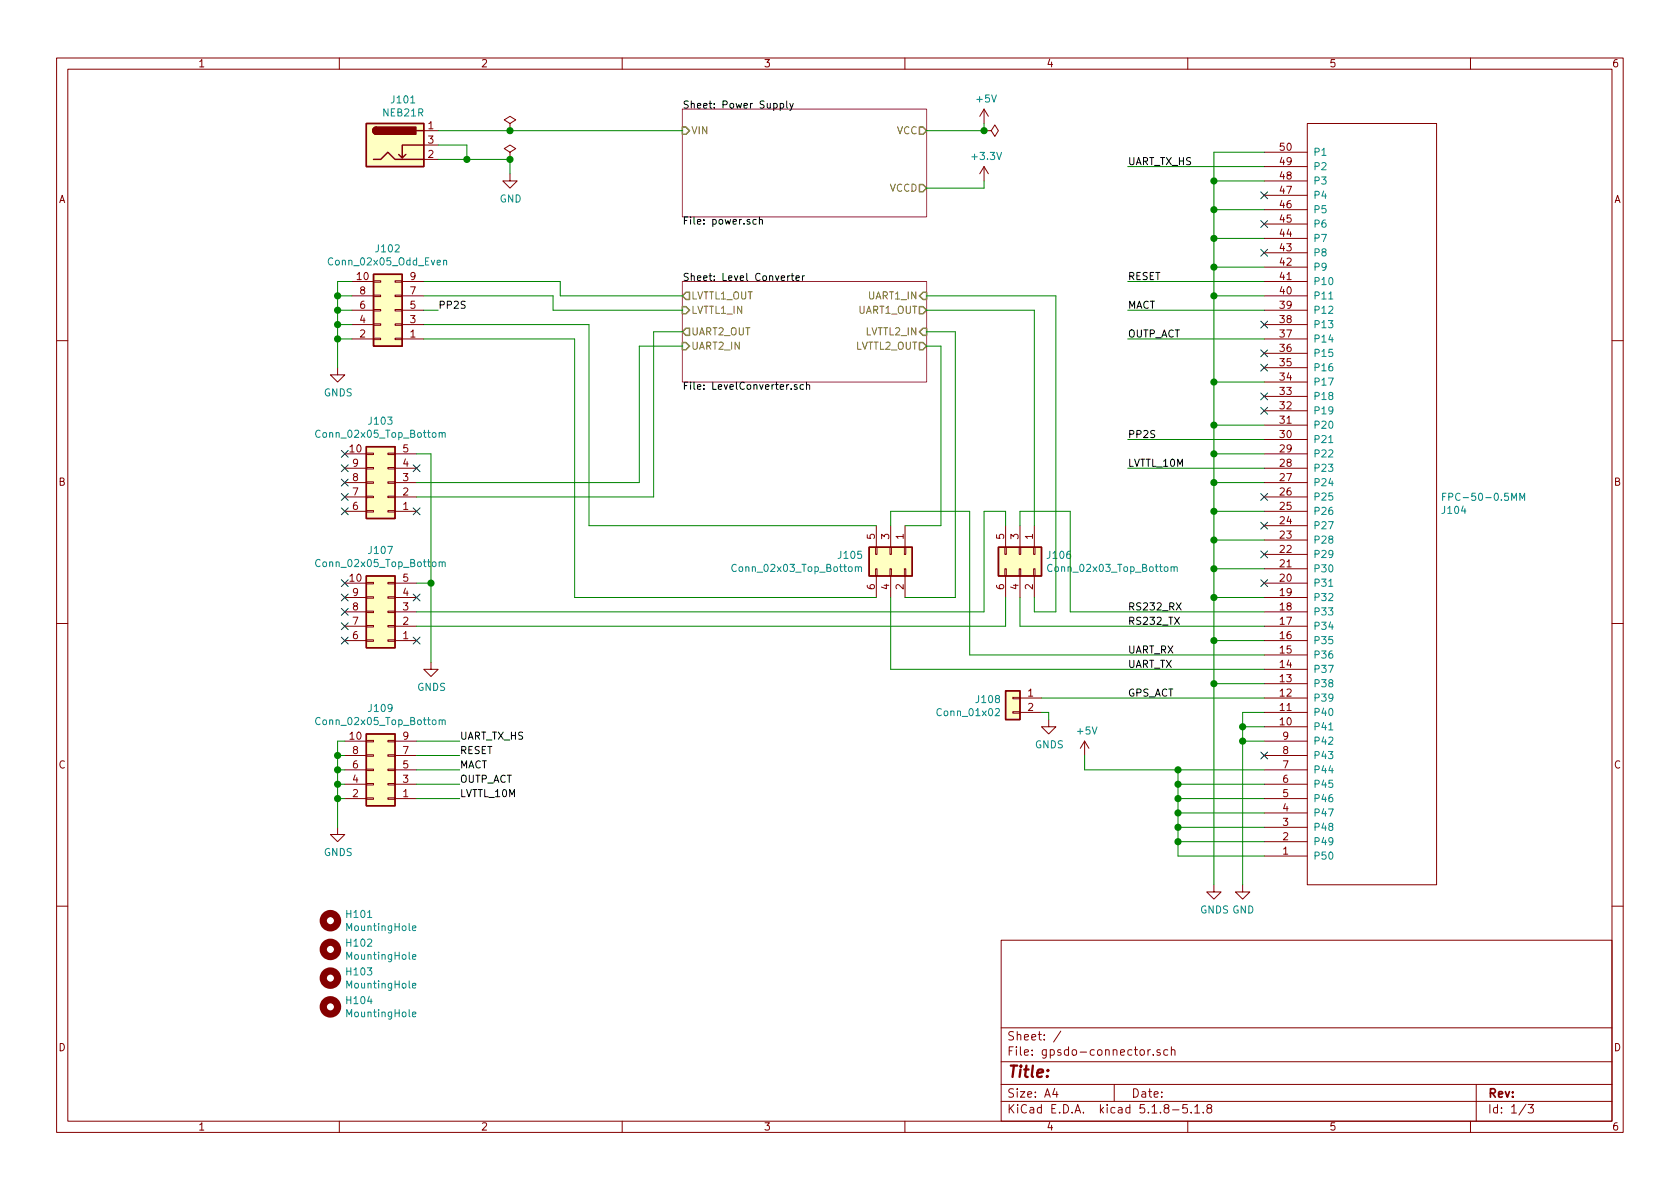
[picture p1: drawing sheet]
EESchema Schematic File Version 4
EELAYER 30 0
EELAYER END
$Descr A4 11693 8268
encoding utf-8
Sheet 1 3
Title ""
Date ""
Rev ""
Comp ""
Comment1 ""
Comment2 ""
Comment3 ""
Comment4 ""
$EndDescr
$Comp
L FPC-50-0.5MM:FPC-50-0.5MM J104
U 1 1
P 9550 3500
F 0 "J104" H 10028 3546 50  0000 L CNN
F 1 "FPC-50-0.5MM" H 10028 3455 50  0000 L CNN
F 2 "Connector_FFC-FPC:Molex_54132-5033_1x50-1MP_P0.5mm_Horizontal" H 9550 3500 50  0001 C CNN
F 3 "DOCUMENTATION" H 9550 3500 50  0001 C CNN
	1    9550 3500
	1    0    0    1   
$EndComp
Wire Wire Line
	8800 5350 8200 5350
Wire Wire Line
	8200 5350 8200 5450
Wire Wire Line
	8800 5450 8200 5450
Connection ~ 8200 5450
Wire Wire Line
	8200 5450 8200 5550
Wire Wire Line
	8200 5550 8800 5550
Connection ~ 8200 5550
Wire Wire Line
	8200 5550 8200 5650
Wire Wire Line
	8200 5650 8800 5650
Connection ~ 8200 5650
Wire Wire Line
	8200 5650 8200 5750
Wire Wire Line
	8200 5750 8800 5750
Connection ~ 8200 5750
Wire Wire Line
	8200 5750 8200 5850
Wire Wire Line
	8200 5850 8800 5850
Connection ~ 8200 5850
Wire Wire Line
	8200 5850 8200 5950
Wire Wire Line
	8200 5950 8800 5950
Wire Wire Line
	8800 4950 8650 4950
Wire Wire Line
	8650 4950 8650 5050
Wire Wire Line
	8800 5050 8650 5050
Connection ~ 8650 5050
Wire Wire Line
	8650 5050 8650 5150
Wire Wire Line
	8800 5150 8650 5150
Connection ~ 8650 5150
Wire Wire Line
	8650 5150 8650 6150
NoConn ~ 8800 5250
Wire Wire Line
	8800 4450 8450 4450
Wire Wire Line
	8450 4450 8450 4750
Wire Wire Line
	8800 4750 8450 4750
$Comp
L power:GND #PWR0109
U 1 1
P 8650 6150
F 0 "#PWR0109" H 8650 5900 50  0001 C CNN
F 1 "GND" H 8655 5977 50  0000 C CNN
F 2 "" H 8650 6150 50  0001 C CNN
F 3 "" H 8650 6150 50  0001 C CNN
	1    8650 6150
	1    0    0    -1  
$EndComp
Wire Wire Line
	6750 4550 8800 4550
Wire Wire Line
	8800 4150 8450 4150
Wire Wire Line
	8450 4150 8450 4450
Connection ~ 8450 4450
Wire Wire Line
	8800 3950 8450 3950
Wire Wire Line
	8450 3950 8450 4150
Connection ~ 8450 4150
Wire Wire Line
	8800 3750 8450 3750
Wire Wire Line
	8450 3750 8450 3950
Connection ~ 8450 3950
Wire Wire Line
	8800 3550 8450 3550
Wire Wire Line
	8450 3550 8450 3750
Connection ~ 8450 3750
Wire Wire Line
	8800 3350 8450 3350
Wire Wire Line
	8450 3350 8450 3550
Connection ~ 8450 3550
Wire Wire Line
	8800 3150 8450 3150
Wire Wire Line
	8450 3150 8450 3350
Connection ~ 8450 3350
Wire Wire Line
	8800 2950 8450 2950
Wire Wire Line
	8450 2950 8450 3150
Connection ~ 8450 3150
NoConn ~ 8800 2850
NoConn ~ 8800 2750
Wire Wire Line
	8800 2650 8450 2650
Wire Wire Line
	8450 2650 8450 2950
Connection ~ 8450 2950
Wire Wire Line
	8800 2050 8450 2050
Wire Wire Line
	8450 2050 8450 2650
Connection ~ 8450 2650
Wire Wire Line
	8800 1850 8450 1850
Wire Wire Line
	8450 1850 8450 2050
Connection ~ 8450 2050
Wire Wire Line
	8800 1650 8450 1650
Wire Wire Line
	8450 1650 8450 1850
Connection ~ 8450 1850
Wire Wire Line
	8800 1450 8450 1450
Wire Wire Line
	8450 1450 8450 1650
Connection ~ 8450 1650
Wire Wire Line
	8800 1250 8450 1250
Wire Wire Line
	8450 1250 8450 1450
Connection ~ 8450 1450
Wire Wire Line
	8800 1050 8450 1050
Wire Wire Line
	8450 1050 8450 1250
Connection ~ 8450 1250
Wire Wire Line
	7850 1150 8800 1150
$Comp
L power:+5V #PWR0107
U 1 1
P 7550 5250
F 0 "#PWR0107" H 7550 5100 50  0001 C CNN
F 1 "+5V" H 7565 5423 50  0000 C CNN
F 2 "" H 7550 5250 50  0001 C CNN
F 3 "" H 7550 5250 50  0001 C CNN
	1    7550 5250
	1    0    0    -1  
$EndComp
Wire Wire Line
	7550 5250 7550 5350
Wire Wire Line
	7550 5350 8200 5350
Connection ~ 8200 5350
$Comp
L Connector:Barrel_Jack_Switch J101
U 1 1
P 2750 1000
F 0 "J101" H 2807 1317 50  0000 C CNN
F 1 "NEB21R" H 2807 1226 50  0000 C CNN
F 2 "project:NEB21R" H 2800 960 50  0001 C CNN
F 3 "~" H 2800 960 50  0001 C CNN
	1    2750 1000
	1    0    0    -1  
$EndComp
Wire Wire Line
	4750 900  3550 900 
Wire Wire Line
	3550 1100 3250 1100
$Comp
L power:GND #PWR0102
U 1 1
P 3550 1200
F 0 "#PWR0102" H 3550 950 50  0001 C CNN
F 1 "GND" H 3555 1027 50  0000 C CNN
F 2 "" H 3550 1200 50  0001 C CNN
F 3 "" H 3550 1200 50  0001 C CNN
	1    3550 1200
	1    0    0    -1  
$EndComp
Wire Wire Line
	3550 1100 3550 1200
Wire Wire Line
	3050 1000 3250 1000
Wire Wire Line
	3250 1000 3250 1100
Connection ~ 3250 1100
Wire Wire Line
	3250 1100 3050 1100
Wire Wire Line
	3000 4600 3000 4050
Wire Wire Line
	3000 4050 2900 4050
$Sheet
S 4750 750  1700 750 
U 5DC0CB76
F0 "Power Supply" 50
F1 "power.sch" 50
F2 "VIN" I L 4750 900 50 
F3 "VCC" O R 6450 900 50 
F4 "VCCD" O R 6450 1300 50 
$EndSheet
Wire Wire Line
	6850 850  6850 900 
Wire Wire Line
	6850 900  6450 900 
$Comp
L power:+5V #PWR0101
U 1 1
P 6850 850
F 0 "#PWR0101" H 6850 700 50  0001 C CNN
F 1 "+5V" H 6865 1023 50  0000 C CNN
F 2 "" H 6850 850 50  0001 C CNN
F 3 "" H 6850 850 50  0001 C CNN
	1    6850 850 
	1    0    0    -1  
$EndComp
Wire Wire Line
	6450 1300 6850 1300
Wire Wire Line
	6850 1300 6850 1250
$Comp
L power:+3.3V #PWR0103
U 1 1
P 6850 1250
F 0 "#PWR0103" H 6850 1100 50  0001 C CNN
F 1 "+3.3V" H 6865 1423 50  0000 C CNN
F 2 "" H 6850 1250 50  0001 C CNN
F 3 "" H 6850 1250 50  0001 C CNN
	1    6850 1250
	1    0    0    -1  
$EndComp
$Comp
L power:GNDS #PWR0105
U 1 1
P 3000 4600
F 0 "#PWR0105" H 3000 4350 50  0001 C CNN
F 1 "GNDS" H 3005 4427 50  0000 C CNN
F 2 "" H 3000 4600 50  0001 C CNN
F 3 "" H 3000 4600 50  0001 C CNN
	1    3000 4600
	1    0    0    -1  
$EndComp
$Comp
L power:GNDS #PWR0108
U 1 1
P 8450 6150
F 0 "#PWR0108" H 8450 5900 50  0001 C CNN
F 1 "GNDS" H 8455 5977 50  0000 C CNN
F 2 "" H 8450 6150 50  0001 C CNN
F 3 "" H 8450 6150 50  0001 C CNN
	1    8450 6150
	1    0    0    -1  
$EndComp
Wire Wire Line
	8450 4750 8450 6150
Connection ~ 8450 4750
Wire Wire Line
	4750 2050 3900 2050
Wire Wire Line
	3900 2050 3900 1950
Wire Wire Line
	3900 1950 2950 1950
Wire Wire Line
	4750 2150 3850 2150
Wire Wire Line
	3850 2150 3850 2050
Wire Wire Line
	3850 2050 2950 2050
Wire Wire Line
	2350 2550 2350 2350
Wire Wire Line
	2350 1950 2450 1950
Wire Wire Line
	2450 2050 2350 2050
Connection ~ 2350 2050
Wire Wire Line
	2350 2050 2350 1950
Wire Wire Line
	2450 2150 2350 2150
Connection ~ 2350 2150
Wire Wire Line
	2350 2150 2350 2050
Wire Wire Line
	2450 2250 2350 2250
Connection ~ 2350 2250
Wire Wire Line
	2350 2250 2350 2150
Wire Wire Line
	2450 2350 2350 2350
Connection ~ 2350 2350
Wire Wire Line
	2350 2350 2350 2250
$Comp
L power:GNDS #PWR0104
U 1 1
P 2350 2550
F 0 "#PWR0104" H 2350 2300 50  0001 C CNN
F 1 "GNDS" H 2355 2377 50  0000 C CNN
F 2 "" H 2350 2550 50  0001 C CNN
F 3 "" H 2350 2550 50  0001 C CNN
	1    2350 2550
	1    0    0    -1  
$EndComp
$Comp
L Connector_Generic:Conn_02x03_Odd_Even J106
U 1 1
P 7100 3850
F 0 "J106" V 7104 4030 50  0000 L CNN
F 1 "Conn_02x03_Top_Bottom" V 7195 4030 50  0000 L CNN
F 2 "Connector_PinHeader_2.54mm:PinHeader_2x03_P2.54mm_Vertical" H 7100 3850 50  0001 C CNN
F 3 "~" H 7100 3850 50  0001 C CNN
	1    7100 3850
	0    1    1    0   
$EndComp
Wire Wire Line
	7450 4250 8800 4250
Wire Wire Line
	7100 4350 8800 4350
Wire Wire Line
	7450 4250 7450 3550
Wire Wire Line
	7100 3550 7100 3650
Wire Wire Line
	6850 4250 6850 3550
Wire Wire Line
	6850 3550 7000 3550
Wire Wire Line
	7000 3550 7000 3650
Wire Wire Line
	6450 2150 7200 2150
Wire Wire Line
	7350 2050 7350 4250
Wire Wire Line
	7350 4250 7200 4250
Wire Wire Line
	6450 2050 7350 2050
Text Label 7850 4350 0    50   ~ 0
RS232_TX
Text Label 7850 4250 0    50   ~ 0
RS232_RX
Text Label 7850 4550 0    50   ~ 0
UART_RX
Text Label 7850 4650 0    50   ~ 0
UART_TX
Text Label 7850 4850 0    50   ~ 0
GPS_ACT
$Comp
L Connector_Generic:Conn_01x02 J108
U 1 1
P 7050 4850
F 0 "J108" H 7129 4842 50  0000 L CNN
F 1 "Conn_01x02" H 7129 4751 50  0000 L CNN
F 2 "Connector_PinHeader_2.54mm:PinHeader_1x02_P2.54mm_Vertical" H 7050 4850 50  0001 C CNN
F 3 "~" H 7050 4850 50  0001 C CNN
	1    7050 4850
	-1   0    0    -1  
$EndComp
Wire Wire Line
	7250 4850 8800 4850
$Comp
L power:GNDS #PWR0106
U 1 1
P 7300 5000
F 0 "#PWR0106" H 7300 4750 50  0001 C CNN
F 1 "GNDS" H 7305 4827 50  0000 C CNN
F 2 "" H 7300 5000 50  0001 C CNN
F 3 "" H 7300 5000 50  0001 C CNN
	1    7300 5000
	1    0    0    -1  
$EndComp
Wire Wire Line
	7250 4950 7300 4950
Wire Wire Line
	7300 4950 7300 5000
$Comp
L Connector_Generic:Conn_02x05_Top_Bottom J107
U 1 1
P 2700 4250
F 0 "J107" H 2750 3825 50  0000 C CNN
F 1 "Conn_02x05_Top_Bottom" H 2750 3916 50  0000 C CNN
F 2 "Connector_IDC:IDC-Header_2x05_P2.54mm_Vertical" H 2700 4250 50  0001 C CNN
F 3 "~" H 2700 4250 50  0001 C CNN
	1    2700 4250
	-1   0    0    1   
$EndComp
$Comp
L Connector_Generic:Conn_02x05_Odd_Even J102
U 1 1
P 2750 2150
F 0 "J102" H 2800 1725 50  0000 C CNN
F 1 "Conn_02x05_Odd_Even" H 2800 1816 50  0000 C CNN
F 2 "Connector_IDC:IDC-Header_2x05_P2.54mm_Vertical" H 2750 2150 50  0001 C CNN
F 3 "~" H 2750 2150 50  0001 C CNN
	1    2750 2150
	-1   0    0    1   
$EndComp
$Comp
L Connector_Generic:Conn_02x03_Odd_Even J105
U 1 1
P 6200 3850
F 0 "J105" V 6204 3662 50  0000 R CNN
F 1 "Conn_02x03_Top_Bottom" V 6295 3662 50  0000 R CNN
F 2 "Connector_PinHeader_2.54mm:PinHeader_2x03_P2.54mm_Vertical" H 6200 3850 50  0001 C CNN
F 3 "~" H 6200 3850 50  0001 C CNN
	1    6200 3850
	0    1    1    0   
$EndComp
Wire Wire Line
	6750 4550 6750 3550
Wire Wire Line
	6750 3550 6200 3550
Wire Wire Line
	6200 3550 6200 3650
Wire Wire Line
	6200 4650 6200 4150
Wire Wire Line
	6200 4650 8800 4650
$Sheet
S 4750 1950 1700 700 
U 5DC4D8AF
F0 "Level Converter" 50
F1 "LevelConverter.sch" 50
F2 "LVTTL1_IN" I L 4750 2150 50 
F3 "LVTTL1_OUT" O L 4750 2050 50 
F4 "UART1_OUT" O R 6450 2150 50 
F5 "UART1_IN" I R 6450 2050 50 
F6 "LVTTL2_IN" I R 6450 2300 50 
F7 "UART2_OUT" O L 4750 2300 50 
F8 "LVTTL2_OUT" O R 6450 2400 50 
F9 "UART2_IN" I L 4750 2400 50 
$EndSheet
Wire Wire Line
	6300 4150 6650 4150
Wire Wire Line
	6650 4150 6650 2300
Wire Wire Line
	6650 2300 6450 2300
Wire Wire Line
	6300 3650 6550 3650
Wire Wire Line
	6550 3650 6550 2400
Wire Wire Line
	6550 2400 6450 2400
Wire Wire Line
	6100 4150 4000 4150
Wire Wire Line
	4000 4150 4000 2350
Wire Wire Line
	6100 3650 4100 3650
Wire Wire Line
	4100 3650 4100 2250
Wire Wire Line
	2900 4250 6850 4250
Wire Wire Line
	2900 4350 7000 4350
$Comp
L Connector_Generic:Conn_02x05_Top_Bottom J103
U 1 1
P 2700 3350
F 0 "J103" H 2750 2925 50  0000 C CNN
F 1 "Conn_02x05_Top_Bottom" H 2750 3016 50  0000 C CNN
F 2 "Connector_IDC:IDC-Header_2x05_P2.54mm_Vertical" H 2700 3350 50  0001 C CNN
F 3 "~" H 2700 3350 50  0001 C CNN
	1    2700 3350
	-1   0    0    1   
$EndComp
Wire Wire Line
	3000 4050 3000 3150
Wire Wire Line
	3000 3150 2900 3150
Connection ~ 3000 4050
Wire Wire Line
	4750 2300 4550 2300
Wire Wire Line
	4550 2300 4550 3450
Wire Wire Line
	4550 3450 2900 3450
Wire Wire Line
	4750 2400 4450 2400
Wire Wire Line
	4450 2400 4450 3350
Wire Wire Line
	4450 3350 2900 3350
Wire Wire Line
	7200 2150 7200 3650
Wire Wire Line
	7450 3550 7100 3550
Wire Wire Line
	7850 3250 8800 3250
Text Label 7850 3250 0    50   ~ 0
LVTTL_10M
Text Label 3050 2150 0    50   ~ 0
PP2S
Wire Wire Line
	7850 2150 8800 2150
Text Label 7850 2150 0    50   ~ 0
MACT
Wire Wire Line
	7850 1950 8800 1950
Text Label 7850 1950 0    50   ~ 0
RESET
Wire Wire Line
	7850 3050 8800 3050
Text Label 7850 3050 0    50   ~ 0
PP2S
NoConn ~ 8800 1350
NoConn ~ 8800 1550
NoConn ~ 8800 1750
NoConn ~ 8800 2250
Wire Wire Line
	7850 2350 8800 2350
Text Label 7850 2350 0    50   ~ 0
OUTP_ACT
NoConn ~ 8800 2450
NoConn ~ 8800 2550
NoConn ~ 8800 3450
NoConn ~ 8800 3650
NoConn ~ 8800 3850
NoConn ~ 8800 4050
$Comp
L power:PWR_FLAG #FLG0101
U 1 1
P 3550 1100
F 0 "#FLG0101" H 3550 1175 50  0001 C CNN
F 1 "PWR_FLAG" H 3550 1273 50  0001 C CNN
F 2 "" H 3550 1100 50  0001 C CNN
F 3 "~" H 3550 1100 50  0001 C CNN
	1    3550 1100
	1    0    0    -1  
$EndComp
Connection ~ 3550 1100
$Comp
L power:PWR_FLAG #FLG0102
U 1 1
P 6850 900
F 0 "#FLG0102" H 6850 975 50  0001 C CNN
F 1 "PWR_FLAG" V 6850 1028 50  0001 L CNN
F 2 "" H 6850 900 50  0001 C CNN
F 3 "~" H 6850 900 50  0001 C CNN
	1    6850 900 
	0    1    1    0   
$EndComp
Connection ~ 6850 900 
$Comp
L power:PWR_FLAG #FLG0104
U 1 1
P 3550 900
F 0 "#FLG0104" H 3550 975 50  0001 C CNN
F 1 "PWR_FLAG" H 3550 1073 50  0001 C CNN
F 2 "" H 3550 900 50  0001 C CNN
F 3 "~" H 3550 900 50  0001 C CNN
	1    3550 900 
	1    0    0    -1  
$EndComp
Connection ~ 3550 900 
Wire Wire Line
	3550 900  3050 900 
Text Label 7850 1150 0    50   ~ 0
UART_TX_HS
NoConn ~ 2400 3150
NoConn ~ 2400 3250
NoConn ~ 2400 3350
NoConn ~ 2400 3450
NoConn ~ 2400 3550
NoConn ~ 2900 3250
NoConn ~ 2900 3550
NoConn ~ 2400 4050
NoConn ~ 2400 4150
NoConn ~ 2400 4250
NoConn ~ 2400 4350
NoConn ~ 2400 4450
NoConn ~ 2900 4150
NoConn ~ 2900 4450
$Comp
L Connector_Generic:Conn_02x05_Odd_Even J109
U 1 1
P 2700 5350
F 0 "J109" H 2750 4925 50  0000 C CNN
F 1 "Conn_02x05_Top_Bottom" H 2750 5016 50  0000 C CNN
F 2 "Connector_PinHeader_2.54mm:PinHeader_2x05_P2.54mm_Vertical" H 2700 5350 50  0001 C CNN
F 3 "~" H 2700 5350 50  0001 C CNN
	1    2700 5350
	-1   0    0    1   
$EndComp
Wire Wire Line
	3200 5150 2900 5150
Wire Wire Line
	3200 5250 2900 5250
Wire Wire Line
	3200 5350 2900 5350
Wire Wire Line
	3200 5450 2900 5450
Wire Wire Line
	3200 5550 2900 5550
Text Label 3200 5150 0    50   ~ 0
UART_TX_HS
Text Label 3200 5250 0    50   ~ 0
RESET
Text Label 3200 5350 0    50   ~ 0
MACT
Text Label 3200 5450 0    50   ~ 0
OUTP_ACT
Text Label 3200 5550 0    50   ~ 0
LVTTL_10M
$Comp
L power:GNDS #PWR0110
U 1 1
P 2350 5750
F 0 "#PWR0110" H 2350 5500 50  0001 C CNN
F 1 "GNDS" H 2355 5577 50  0000 C CNN
F 2 "" H 2350 5750 50  0001 C CNN
F 3 "" H 2350 5750 50  0001 C CNN
	1    2350 5750
	1    0    0    -1  
$EndComp
Wire Wire Line
	2400 5150 2350 5150
Wire Wire Line
	2350 5150 2350 5250
Wire Wire Line
	2350 5250 2400 5250
Connection ~ 2350 5250
Wire Wire Line
	2350 5250 2350 5350
Wire Wire Line
	2350 5350 2400 5350
Connection ~ 2350 5350
Wire Wire Line
	2350 5350 2350 5450
Wire Wire Line
	2350 5450 2400 5450
Connection ~ 2350 5450
Wire Wire Line
	2350 5450 2350 5550
Wire Wire Line
	2350 5550 2400 5550
Connection ~ 2350 5550
Wire Wire Line
	2350 5550 2350 5750
$Comp
L Mechanical:MountingHole H101
U 1 1
P 2300 6400
F 0 "H101" H 2400 6446 50  0000 L CNN
F 1 "MountingHole" H 2400 6355 50  0000 L CNN
F 2 "MountingHole:MountingHole_3.2mm_M3_DIN965" H 2300 6400 50  0001 C CNN
F 3 "~" H 2300 6400 50  0001 C CNN
	1    2300 6400
	1    0    0    -1  
$EndComp
$Comp
L Mechanical:MountingHole H102
U 1 1
P 2300 6600
F 0 "H102" H 2400 6646 50  0000 L CNN
F 1 "MountingHole" H 2400 6555 50  0000 L CNN
F 2 "MountingHole:MountingHole_3.2mm_M3_DIN965" H 2300 6600 50  0001 C CNN
F 3 "~" H 2300 6600 50  0001 C CNN
	1    2300 6600
	1    0    0    -1  
$EndComp
$Comp
L Mechanical:MountingHole H103
U 1 1
P 2300 6800
F 0 "H103" H 2400 6846 50  0000 L CNN
F 1 "MountingHole" H 2400 6755 50  0000 L CNN
F 2 "MountingHole:MountingHole_3.2mm_M3_DIN965" H 2300 6800 50  0001 C CNN
F 3 "~" H 2300 6800 50  0001 C CNN
	1    2300 6800
	1    0    0    -1  
$EndComp
$Comp
L Mechanical:MountingHole H104
U 1 1
P 2300 7000
F 0 "H104" H 2400 7046 50  0000 L CNN
F 1 "MountingHole" H 2400 6955 50  0000 L CNN
F 2 "MountingHole:MountingHole_3.2mm_M3_DIN965" H 2300 7000 50  0001 C CNN
F 3 "~" H 2300 7000 50  0001 C CNN
	1    2300 7000
	1    0    0    -1  
$EndComp
Wire Wire Line
	7000 4150 7000 4350
Wire Wire Line
	7100 4150 7100 4350
Wire Wire Line
	7200 4250 7200 4150
Wire Wire Line
	2950 2250 4100 2250
Wire Wire Line
	2950 2350 4000 2350
Wire Wire Line
	3050 2150 2950 2150
$EndSCHEMATC
